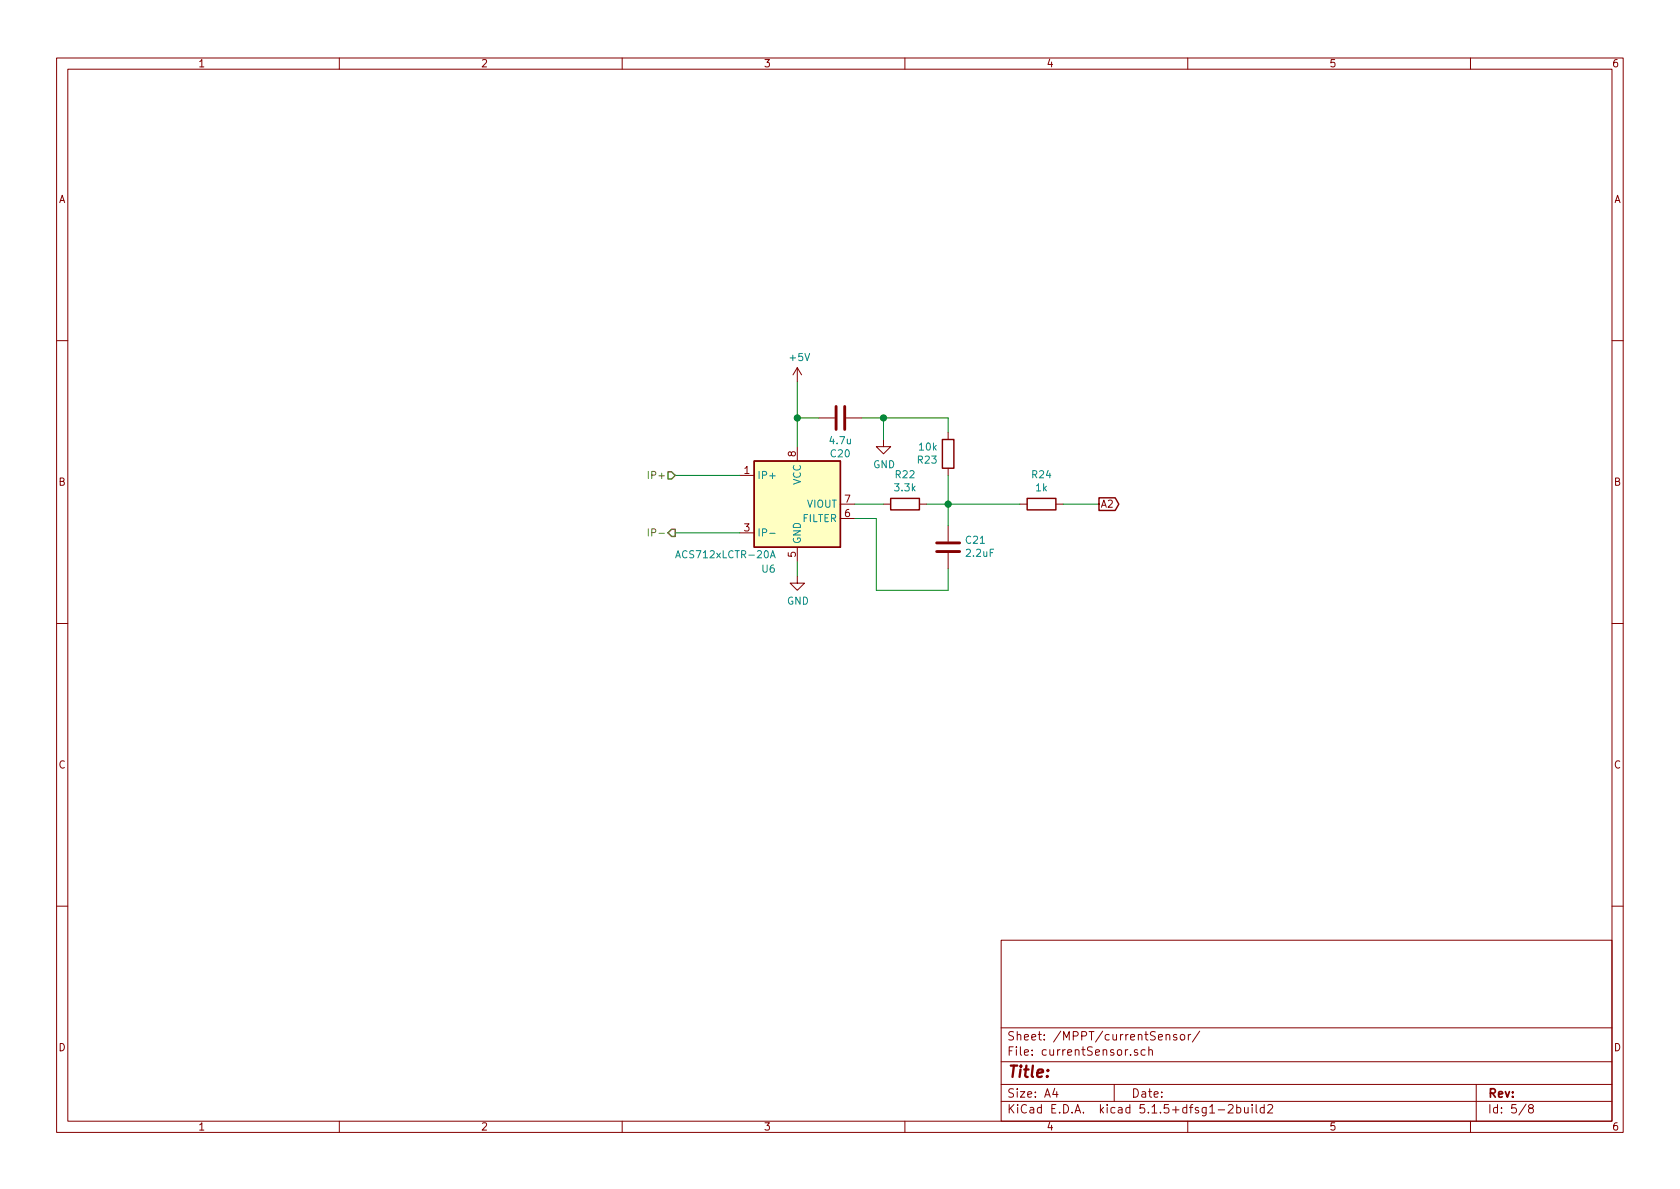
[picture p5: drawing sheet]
EESchema Schematic File Version 4
EELAYER 30 0
EELAYER END
$Descr A4 11693 8268
encoding utf-8
Sheet 5 8
Title ""
Date ""
Rev ""
Comp ""
Comment1 ""
Comment2 ""
Comment3 ""
Comment4 ""
$EndDescr
Text HLabel 4700 3700 0    50   Output ~ 0
IP-
Text HLabel 4700 3300 0    50   Input ~ 0
IP+
$Comp
L Sensor_Current:ACS712xLCTR-20A U6
U 1 1
P 5550 3500
F 0 "U6" H 5350 3050 50  0000 C CNN
F 1 "ACS712xLCTR-20A" H 5050 3150 50  0000 C CNN
F 2 "Housings_SOIC:SOIC-8_3.9x4.9mm_Pitch1.27mm" H 5650 3150 50  0001 L CIN
F 3 "http://www.allegromicro.com/~/media/Files/Datasheets/ACS712-Datasheet.ashx?la=en" H 5550 3500 50  0001 C CNN
	1    5550 3500
	1    0    0    -1  
$EndComp
Wire Wire Line
	4700 3300 5150 3300
Wire Wire Line
	4700 3700 5150 3700
Wire Wire Line
	5550 3100 5550 2900
Wire Wire Line
	5550 2900 5700 2900
$Comp
L Device:C C20
U 1 1
P 5850 2900
F 0 "C20" V 5598 2900 50  0000 C CNN
F 1 "4.7u" V 5689 2900 50  0000 C CNN
F 2 "Capacitors_SMD:CP_Elec_3x5.3" H 5888 2750 50  0001 C CNN
F 3 "~" H 5850 2900 50  0001 C CNN
	1    5850 2900
	0    -1   -1   0   
$EndComp
$Comp
L power:GND #PWR022
U 1 1
P 6150 3050
F 0 "#PWR022" H 6150 2800 50  0001 C CNN
F 1 "GND" H 6155 2877 50  0000 C CNN
F 2 "" H 6150 3050 50  0001 C CNN
F 3 "" H 6150 3050 50  0001 C CNN
	1    6150 3050
	1    0    0    -1  
$EndComp
$Comp
L power:GND #PWR021
U 1 1
P 5550 4000
F 0 "#PWR021" H 5550 3750 50  0001 C CNN
F 1 "GND" H 5555 3827 50  0000 C CNN
F 2 "" H 5550 4000 50  0001 C CNN
F 3 "" H 5550 4000 50  0001 C CNN
	1    5550 4000
	1    0    0    -1  
$EndComp
Wire Wire Line
	5550 4000 5550 3900
Wire Wire Line
	6000 2900 6150 2900
Wire Wire Line
	6150 2900 6150 3050
Wire Wire Line
	5550 2900 5550 2650
Connection ~ 5550 2900
$Comp
L power:+5V #PWR020
U 1 1
P 5550 2650
F 0 "#PWR020" H 5550 2500 50  0001 C CNN
F 1 "+5V" H 5565 2823 50  0000 C CNN
F 2 "" H 5550 2650 50  0001 C CNN
F 3 "" H 5550 2650 50  0001 C CNN
	1    5550 2650
	1    0    0    -1  
$EndComp
$Comp
L Device:R R23
U 1 1
P 6600 3150
F 0 "R23" H 6670 3196 50  0000 L CNN
F 1 "10k" H 6670 3105 50  0000 L CNN
F 2 "Resistors_SMD:R_0603" V 6530 3150 50  0001 C CNN
F 3 "~" H 6600 3150 50  0001 C CNN
	1    6600 3150
	-1   0    0    1   
$EndComp
$Comp
L Device:R R22
U 1 1
P 6300 3500
F 0 "R22" V 6093 3500 50  0000 C CNN
F 1 "3.3k" V 6184 3500 50  0000 C CNN
F 2 "Resistors_SMD:R_0603" V 6230 3500 50  0001 C CNN
F 3 "~" H 6300 3500 50  0001 C CNN
	1    6300 3500
	0    1    1    0   
$EndComp
Wire Wire Line
	5950 3500 6150 3500
Wire Wire Line
	6450 3500 6600 3500
Wire Wire Line
	6600 3300 6600 3500
Wire Wire Line
	6600 3000 6600 2900
Wire Wire Line
	6600 2900 6150 2900
Connection ~ 6150 2900
Connection ~ 6600 3500
Wire Wire Line
	6600 4100 6600 3950
$Comp
L Device:C C21
U 1 1
P 6600 3800
F 0 "C21" H 6485 3754 50  0000 R CNN
F 1 "2.2uF" H 6485 3845 50  0000 R CNN
F 2 "Capacitors_SMD:C_0603" H 6638 3650 50  0001 C CNN
F 3 "~" H 6600 3800 50  0001 C CNN
	1    6600 3800
	-1   0    0    1   
$EndComp
Wire Wire Line
	6600 3650 6600 3500
$Comp
L Device:R R24
U 1 1
P 7250 3500
F 0 "R24" V 7043 3500 50  0000 C CNN
F 1 "1k" V 7134 3500 50  0000 C CNN
F 2 "Resistors_SMD:R_0603" V 7180 3500 50  0001 C CNN
F 3 "~" H 7250 3500 50  0001 C CNN
	1    7250 3500
	0    1    1    0   
$EndComp
Wire Wire Line
	7400 3500 7650 3500
Text GLabel 7650 3500 2    50   Output ~ 0
A2
Wire Wire Line
	6600 3500 7100 3500
Wire Wire Line
	6600 4100 6100 4100
Wire Wire Line
	6100 4100 6100 3600
Wire Wire Line
	6100 3600 5950 3600
$EndSCHEMATC
